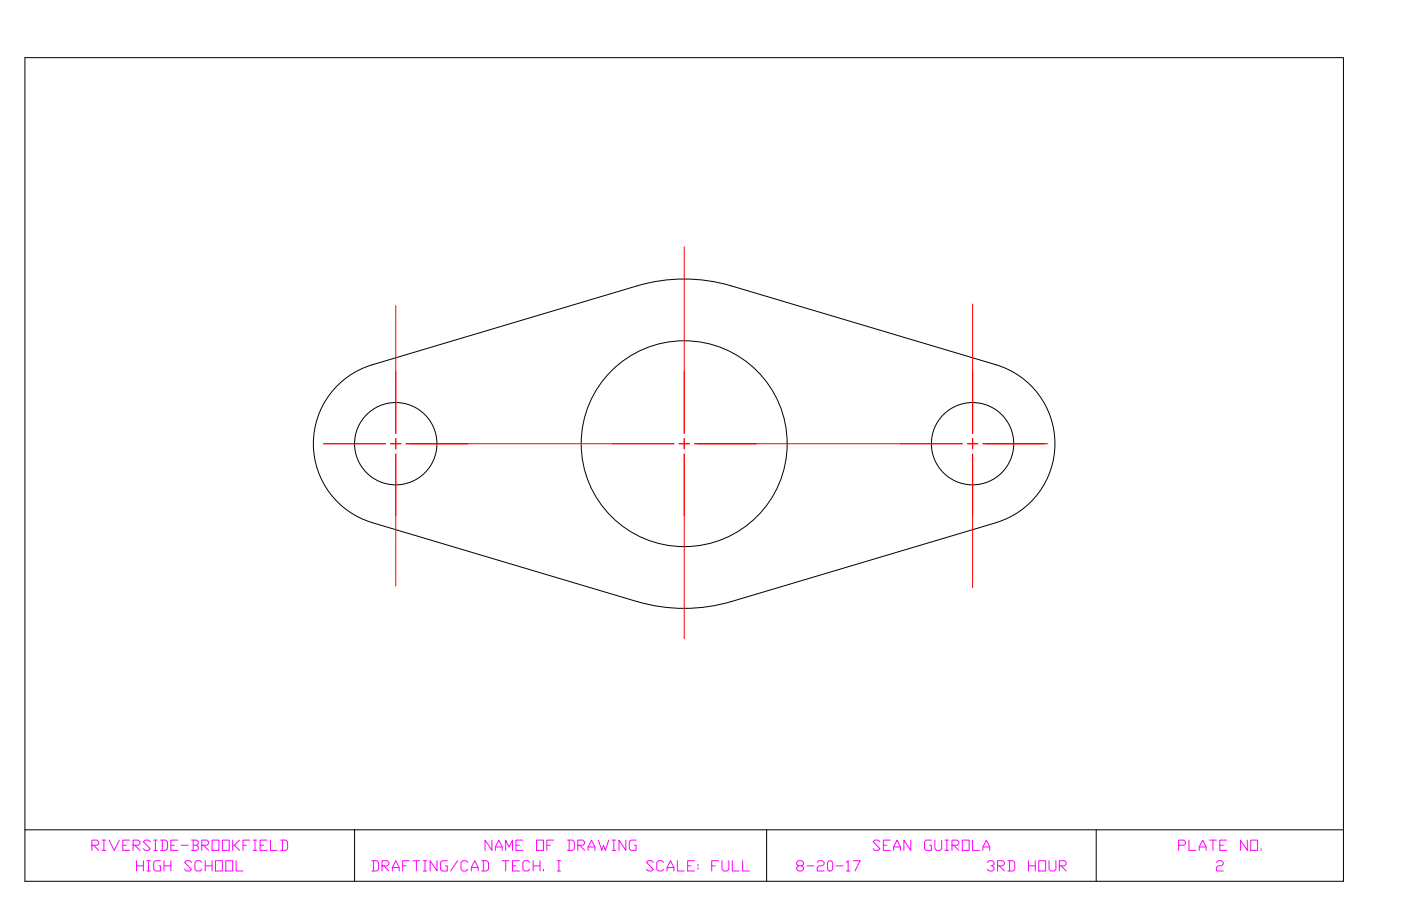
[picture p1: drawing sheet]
<svg xmlns="http://www.w3.org/2000/svg" width="432mm" height="279mm" viewBox="0 0 432 279" stroke-linecap="round" stroke-linejoin="round" font-family="sans-serif">
<!-- layer: Boarder Line -->
<path d="M7.7 17.8h406.4v254h-406.4M7.7 255.9h406.4M109.3 255.9v15.9M236.3 255.9v15.9M337.9 255.9v15.9" fill="none" stroke="#000" stroke-width=".31"/>
<!-- layer: Title Block -->
<path d="M374.9 266l.5-.6h1.1l.5 .6v.5l-.5 .5h-1.1l-.5 .5v1.1h2.1" fill="none" stroke="#f0f" stroke-width=".31"/>
<!-- layer: 0 -->
<g fill="none" stroke="#000" stroke-width=".31">
<path d="M7.7 17.8v254M307 112.5a25.4 25.4 0 0 1 18.1 24.3 25.4 25.4 0 0 1-18.1 24.4M307 112.5l-81.6-24.3a50.8 50.8 0 0 0-29 0l-81.7 24.3a25.4 25.4 0 0 0-18.1 24.3 25.4 25.4 0 0 0 18.1 24.4l81.7 24.3a50.8 50.8 0 0 0 29 0l81.6-24.3"/>
<circle cx="122" cy="136.8" r="12.7"/>
<circle cx="210.9" cy="136.8" r="31.7"/>
<circle cx="299.8" cy="136.8" r="12.7"/>
</g>
<!-- layer: Center Lines -->
<g fill="none" stroke="#f00" stroke-width=".31">
<path d="M210.9 76.1v57.6M122 94.3v39.4M299.8 93.8v39.9M99.8 136.8h19M120.4 136.8h3.2M122 135.3v3.1M125.2 136.8h82.5M209.3 136.8h3.2M210.9 135.3v3.1M214.1 136.8h82.5M298.2 136.8h3.1M299.8 135.3v3.1"/>
<path d="M302.9 136.8h20M122 140v40.7M210.9 140v57M299.8 140v41.2"/>
</g>
<g font-size="6.6" fill="#f0f">
<text x="27.5" y="263.5">RIVERSIDE-BROOKFIELD</text>
<text x="148.5" y="263.5">NAME OF DRAWING</text>
<text x="268.1" y="263.5">SEAN GUIROLA</text>
<text x="362.3" y="263.5">PLATE NO.</text>
<text x="41.3" y="269.9">HIGH SCHOOL</text>
<text x="113.6" y="269.9">DRAFTING/CAD TECH. I SCALE: FULL</text>
<text x="244.5" y="269.9">8-20-17 3RD HOUR</text>
</g>
<text font-size="2.6" x="108.3" y="257.2">XX</text>
</svg>
